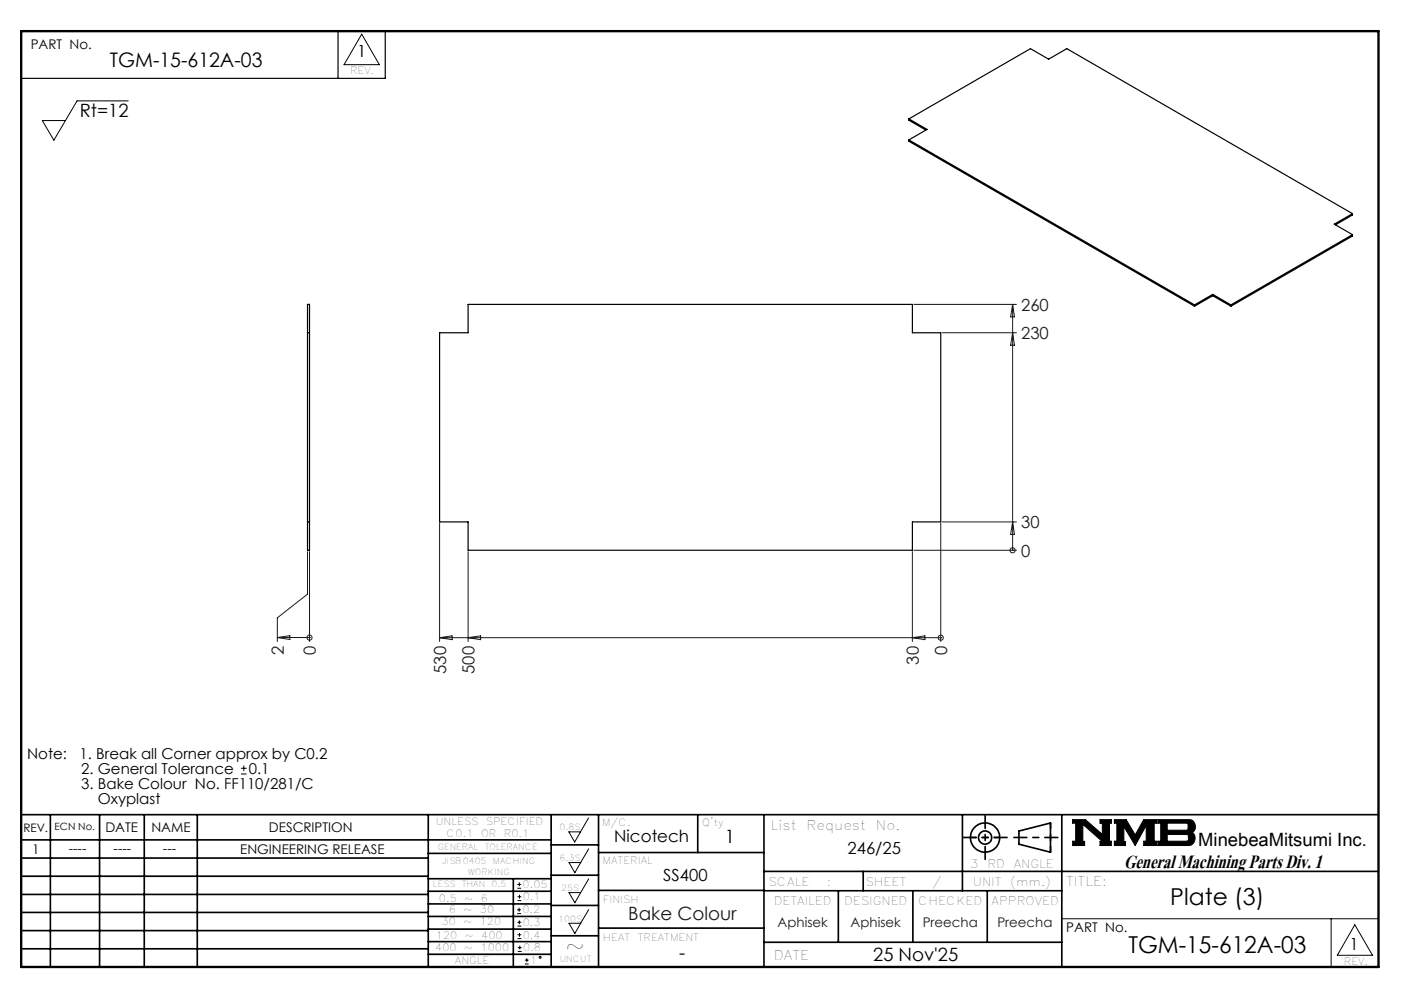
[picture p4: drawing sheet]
<svg xmlns="http://www.w3.org/2000/svg" width="297mm" height="210mm" viewBox="0 0 297 210" stroke-linecap="round" stroke-linejoin="round" font-family="sans-serif">
<g fill="none" stroke="#000" stroke-width=".21">
<path d="M76.5 7.2l3.8 6.5h-7.5zM27.1 21.3h-10.8l-4.9 8.4-2.4-4.2h4.9M51 163.7h1.2M51 162.5h1.2M51.6 161.9v1.2M120.3 175.9h2.5l-1.2 2.2zM124.5 173l-1.7 2.9M124.5 179.5l-1.7 2.9M226.9 173.3h2.7l3.6 3.2v-2.4h-.5v-.8h2.4v.8h-.4v3.8h.4v.9h-2.4v-.9h.5l-4.1-3.6v3.6h.3v.9h-2.5v-.9h.6v-3.8h-.6zM235.7 173.3h2.5l1.9 3.3 1.8-3.3h2.8v.8h-.5v3.8h.5v.9h-2.8v-.9h.6v-3.3l-2.4 4.2-2.4-4v3.2h.4v.8h-2.4v-.9h.6v-3.8h-.6zM244.9 173.3h6.6a1.47 1.47 0 0 1 1.3 1.2 1.47 1.47 0 0 1-.7 1.6 1.48 1.48 0 0 1 .7 1.6 1.48 1.48 0 0 1-1.4 1.1h-6.5v-.9h.6v-3.8h-.6zM246.9 174.1h4.1l.3 .2v1l-.3 .3h-4.1z"/>
<path d="M246.9 176.5h4.2l.3 .3v.8l-.4 .3h-4.1zM109.4 193.2h.8M109.4 192.4h.8M109.4 187.8h.8M109.4 187h.8M109.5 198.5h.8M109.5 197.7h.8M109.5 195.9h.8M109.5 195h.8M109.5 190.5h.8M109.5 189.6h.8M109.8 192v.8"/>
<path d="M109.9 194.7v.8M109.9 186.6v.8M109.9 189.2v.8M109.9 197.3v.8M110 200v.8M120.4 182.4h2.4l-1.2 2.2zM120.4 188.8h2.4l-1.2 2.1zM120.4 195.3h2.4l-1.2 2.1zM124.5 185.9l-1.7 2.9M124.5 192.4l-1.7 2.9M224.6 194.3h67M281.6 194.3v10.2"/>
<path d="M286.6 195.6l3.7 6.4h-7.4zM109.5 201.2h.8M109.5 200.4h.8M111 203.9h.8M111 203.1h.8M111.4 202.7v.8"/>
<circle cx="114.3" cy="202.5" r=".2"/>
</g>
<g fill="none" stroke="#000" stroke-width=".35">
<path d="M4.5 172.3h287.1M4.5 177.6h112.1M10.7 172.3v32.2M21.1 172.3v32.2M30.5 172.3v32.2M41.7 172.3v32.2M90.6 172.3v32.2M116.6 172.3v32.2M116.6 178.7h10M126.6 172.3v32.2M147.6 172.3v8M161.6 172.3v32.2"/>
<path d="M203.6 172.3v16.1M215.5 175.7l6.7-1.6v6.1l-6.7-1.7zM224.6 172.3v32.2M4.5 185.3h86.1M4.5 181.5h86.1M4.5 189.2h86.1M4.5 193h86.1M4.5 196.8h86.1M90.6 199.1h26M90.6 193.8h26M90.6 188.5h26M90.6 191.2h26"/>
<path d="M90.6 180.5h26M90.6 185.8h26M90.6 196.5h26M108.6 185.8v18.5M116.6 185.1h10M116.6 191.5h10M116.6 197.9h10M126.6 196.3h35M126.6 188.3h35M126.6 180.3h35M161.6 184.3h130M161.6 199.3h63"/>
<path d="M161.6 188.4h63M177.3 188.4v10.9M182.6 184.3v4.1M193.1 188.4v10.9M208.8 188.4v10.9M4.5 200.7h86.1M90.6 201.8h26"/>
<circle cx="208.4" cy="177.1" r="3.1"/>
<circle cx="208.4" cy="177.1" r="1.4"/>
</g>
<path d="M4.5 6.6h287.1" fill="none" stroke="#000" stroke-width=".21" stroke-dasharray="6.3 1.3 1.3 1.3" stroke-dashoffset="1.9"/>
<g fill="none" stroke="#000" stroke-width=".25">
<path d="M71.5 6.6v10M81.5 6.6v10h-77M192.3 25.1l25.7-14.8 3.8 2.2 3.9-2.2 60.4 34.9M192.3 29.6l60.4 34.9M192.3 25.1l3.8 2.3-3.8 2.2M192.3 25.1v.3l3.6 2.1M192.3 29.6v.3l60.4 34.9M286.1 45.2l-3.8 2.2 3.8 2.2M286.1 49.6l-25.7 14.9M286.1 45.2v.3l-3.6 2M286.1 49.6v.3l-25.7 14.9M65.1 70.4h.4"/>
<path d="M65.1 64.4h.4v52h-.4zM93 70.4h6v-6h94v6h6v40h-6v6h-94v-6h-6zM252.7 64.5v.3M256.5 62.3l3.9 2.2M256.5 62.3l-3.8 2.2M256.5 62.3v.2M256.5 62.5l3.9 2.3M256.5 62.5l-3.8 2.3M260.4 64.5v.3M65.1 110.4h.4"/>
</g>
<path d="M205.3 177.1h6.2M222.2 174v6.2" fill="none" stroke="#000" stroke-width=".35" stroke-dasharray="15.2 1.3 1.3 1.3" stroke-dashoffset="14.1"/>
<path d="M203.8 177.1h9.2M208.4 172.5v9.2M214.5 177.1h9.3" fill="none" stroke="#000" stroke-width=".35" stroke-dasharray="15.2 1.3 1.3 1.3" stroke-dashoffset="12.5"/>
<path d="M4.5 6.6h287.1v197.9h-287.1z" fill="none" stroke="#000" stroke-width=".5"/>
<path d="M226.9 173.3v.8h.6v3.8h-.6v.9h2.5v-.9h-.3v-3.6l4.1 3.6h-.5v.9h2.4v-.9h-.4v-3.8h.4v-.8h-2.4v.8h.5v2.4l-3.6-3.2zM235.7 173.3v.8h.6v3.8h-.6v.9h2.4v-.8h-.4v-3.2l2.4 4 2.4-4.2v3.3h-.6v.9h2.8v-.9h-.5v-3.8h.5v-.8h-2.8l-1.8 3.3-1.9-3.3zM246.9 176.5h4.2l.3 .2v1l-.3 .2h-4.2zM244.9 173.3v.8h.6v3.8h-.6v.9h6.9l.7-.5 .3-.9-.1-.7-.6-.6a1.48 1.48 0 0 0 .7-1.6 1.48 1.48 0 0 0-1.3-1.2zM246.9 174.1h4.1l.3 .2v1.1l-.2 .2h-4.2z" fill-rule="evenodd" fill="#000"/>
<g fill="none" stroke="#191924" stroke-width=".21">
<path d="M193.3 64.4h21.7M199.3 70.4h15.7M214.2 64.4v52M214.2 70.4l.4 2.6h-.8zM214.2 64.4l.4 2.6h-.8zM65.1 116.7v9l-6.4 5v5M65.5 116.7v19M93 110.7v25M99 116.7v19M193 116.7v19M193.3 116.4h21.7M199 110.7v25"/>
<path d="M199.3 110.4h15.7M214.2 110.4l.4 2.6h-.8zM214.2 116.4h.1M58.7 134.8h6.8M58.7 134.8l2.6-.4v.8zM65.5 134.8h.1M93 134.9h106M93 134.9l2.6-.4v.8zM99 134.9l2.7-.4v.8zM193 134.9l2.7-.4v.8zM199 134.9h.1"/>
<circle cx="214.2" cy="116.4" r=".54"/>
<circle cx="65.5" cy="134.8" r=".54"/>
<circle cx="199" cy="134.9" r=".55"/>
</g>
<text font-size="6.2" x="237.8" y="183.6">General Machining Parts Div. 1</text>
<g font-size="4.9">
<text x="247.6" y="191.4">Plate (3)</text>
<text x="119.6" y="201.8">~</text>
<text x="238.7" y="201.5">TGM-15-612A-03</text>
</g>
<text font-size="4.2" x="23.2" y="14.3">TGM-15-612A-03</text>
<g font-size="3.9">
<text x="16.9" y="24.6">Rt=12</text>
<text x="153.3" y="178.4">1</text>
<text x="253.5" y="178.9">MinebeaMitsumi Inc.</text>
<text x="143.7" y="202.9">-</text>
<text x="184.7" y="203.3">25 Nov'25</text>
</g>
<text font-size="3.9" fill="#191924" x="132.9" y="194.6">Bake Colour</text>
<g font-size="3.5">
<text x="75.6" y="12.1">1</text>
<text x="129.9" y="178.2">Nicotech</text>
<text x="179.3" y="180.5">246/25</text>
<text x="140.3" y="186.3">SS400</text>
<text x="285.5" y="200.9">1</text>
</g>
<g font-size="3.5" fill="#191924">
<text x="216" y="65.7">260</text>
<text x="216" y="71.7">230</text>
<text x="216" y="111.7">30</text>
<text x="216" y="117.7">0</text>
<text x="60" y="138.6" transform="rotate(-90 60 138.6)">2</text>
<text x="66.8" y="138.6" transform="rotate(-90 66.8 138.6)">0</text>
<text x="94.4" y="142.5" transform="rotate(-90 94.4 142.5)">530</text>
<text x="100.4" y="142.5" transform="rotate(-90 100.4 142.5)">500</text>
<text x="194.4" y="140.5" transform="rotate(-90 194.4 140.5)">30</text>
<text x="200.4" y="138.6" transform="rotate(-90 200.4 138.6)">0</text>
</g>
<g font-size="3.2">
<text x="5.8" y="160.5">Note:</text>
<text x="16.8" y="160.5">1. Break all Corner approx by C0.2</text>
<text x="17.2" y="166.8">3. Bake Colour No. FF110/281/C</text>
<text x="17.2" y="163.7">2. General Tolerance</text>
<text x="52.6" y="163.7">0.1</text>
<text x="20.7" y="170">Oxyplast</text>
</g>
<g font-size="2.8">
<text x="6.5" y="10.4">PART No.</text>
<text x="22.3" y="175.9">DATE</text>
<text x="32" y="175.9">NAME</text>
<text x="56.9" y="175.9">DESCRIPTION</text>
<text x="163.1" y="175.4">List</text>
<text x="170.6" y="175.4">Request</text>
<text x="185.3" y="175.4">No.</text>
<text x="6.8" y="180.6">1</text>
<text x="14.5" y="180.3">----</text>
<text x="24" y="180.3">----</text>
<text x="34.5" y="180.3">---</text>
<text x="50.8" y="180.7">ENGINEERING RELEASE</text>
<text x="225.5" y="187.3">TITLE:</text>
<text x="225.6" y="197.2">PART No.</text>
<text x="163.7" y="203">DATE</text>
</g>
<g font-size="2.8" fill="#191924">
<text x="164.5" y="196.1">Aphisek</text>
<text x="179.9" y="196.1">Aphisek</text>
<text x="195.2" y="196.1">Preecha</text>
<text x="211" y="196.1">Preecha</text>
</g>
<g font-size="2.5">
<text x="4.9" y="175.9">REV.</text>
<text x="205.2" y="183.6">3</text>
<text x="208.9" y="183.6">RD</text>
<text x="214.4" y="183.6">ANGLE</text>
<text x="162.5" y="187.3">SCALE</text>
<text x="163.7" y="191.5">DETAILED</text>
<text x="174.9" y="187.3">:</text>
<text x="178.6" y="191.5">DESIGNED</text>
<text x="183.1" y="187.3">SHEET</text>
<text x="194.2" y="191.5">CHECKED</text>
<text x="197.2" y="187.3">/</text>
<text x="205.8" y="187.3">UNIT</text>
<text x="209.8" y="191.5">APPROVED</text>
<text x="213.7" y="187.3">(mm.)</text>
</g>
<g font-size="2.1">
<text x="74.1" y="15.7">REV.</text>
<text x="11.6" y="175.6">ECN No.</text>
<text x="92.2" y="174.5">UNLESS</text>
<text x="94.5" y="177.1">C0.1</text>
<text x="101.8" y="177.1">OR</text>
<text x="102.8" y="174.5">SPECIFIED</text>
<text x="106.6" y="177.1">R0.1</text>
<text x="127.3" y="174.7">M/C.</text>
<text x="148.6" y="174.8">Q'ty</text>
<text x="127.5" y="182.8">MATERIAL</text>
<text x="92.8" y="190.8">0.5</text>
<text x="98.2" y="190.8">~</text>
<text x="101.7" y="190.8">6</text>
<text x="110.6" y="187.8">0.05</text>
<text x="110.6" y="190.4">0.1</text>
<text x="127.6" y="190.9">FINISH</text>
<text x="93.4" y="195.7">30</text>
<text x="94.9" y="193">6</text>
<text x="98" y="195.7">~</text>
<text x="98" y="193">~</text>
<text x="101.5" y="195.7">120</text>
<text x="101.5" y="193">30</text>
<text x="110.5" y="193.2">0.2</text>
<text x="110.6" y="195.9">0.3</text>
<text x="92.1" y="201.1">400</text>
<text x="92.2" y="198.6">120</text>
<text x="96.2" y="203.9">ANGLE</text>
<text x="98.2" y="201.1">~</text>
<text x="98.3" y="198.6">~</text>
<text x="101.7" y="201.1">1000</text>
<text x="101.8" y="198.6">400</text>
<text x="110.6" y="198.5">0.4</text>
<text x="110.7" y="201.2">0.8</text>
<text x="112.1" y="203.9">1</text>
<text x="127.6" y="199">HEAT</text>
<text x="134.9" y="199">TREATMENT</text>
<text x="284.3" y="204.1">REV.</text>
</g>
<g font-size="1.8">
<text x="92.6" y="179.7">GENERAL</text>
<text x="102.5" y="179.7">TOLERANCE</text>
<text x="118.4" y="175.6">0.8S</text>
<text x="93.5" y="182.6">JISB0405</text>
<text x="99" y="185">WORKING</text>
<text x="104.3" y="182.6">MACHING</text>
<text x="118.4" y="182.1">6.3S</text>
<text x="91.6" y="187.6">LESS</text>
<text x="97.7" y="187.6">THAN</text>
<text x="104" y="187.6">0.5</text>
<text x="118.7" y="188.4">25S</text>
<text x="118.1" y="194.9">100S</text>
<text x="118.4" y="203.4">UNCUT</text>
</g>
</svg>
